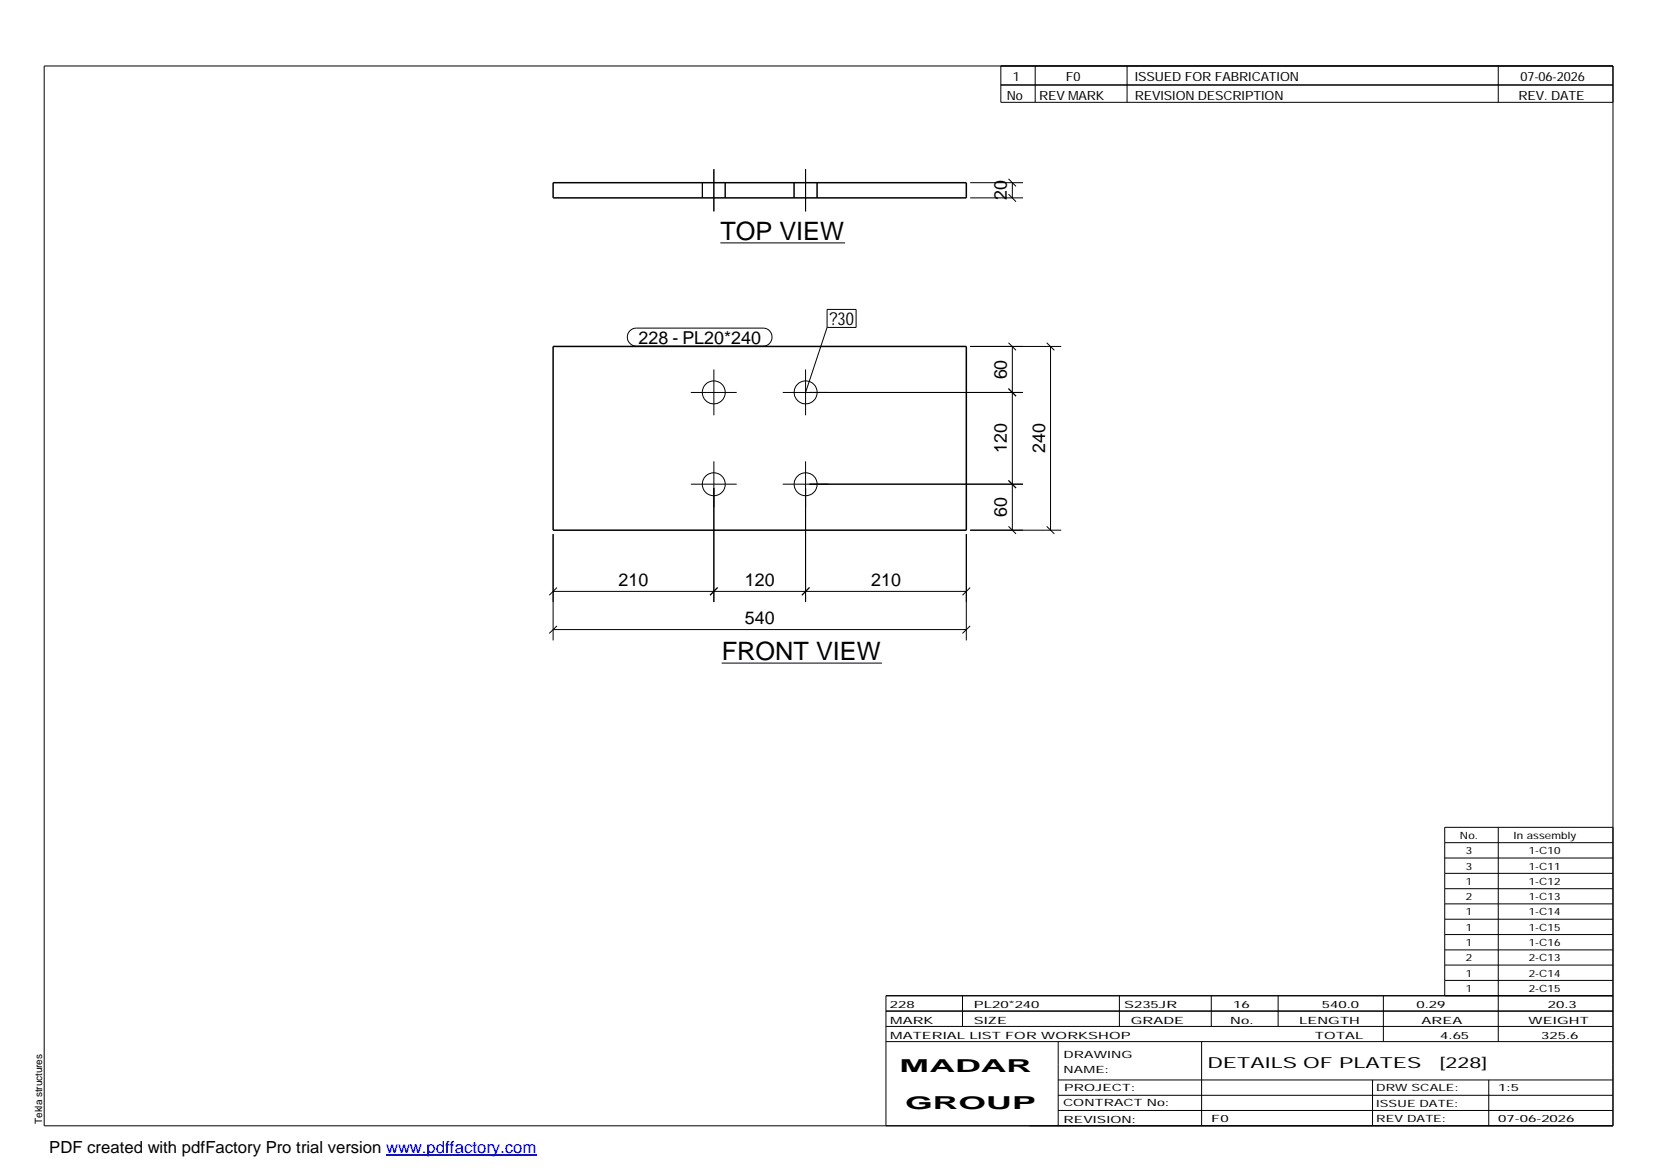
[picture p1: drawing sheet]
<svg xmlns="http://www.w3.org/2000/svg" width="420mm" height="297mm" viewBox="0 0 420 297" stroke-linecap="round" stroke-linejoin="round" font-family="sans-serif">
<g fill="none" stroke="#000" stroke-width=".25">
<path d="M11.2 16.7h398.3v269.1h-398.3zM254.1 16.7v9.3h155.4M262.8 16.7v9.3M286.1 16.7v9.3M380.4 16.7v9.3M254.1 21.6h155.4M178.3 46.4v3.8M181.2 43v10.7M184.1 46.4v3.8M201.6 46.4v3.8M204.5 43v10.7M207.4 46.4v3.8"/>
<path d="M246.3 50.2h13.4M246.3 46.4h13.4M256 49.3l1.9 1.9M256 45.4l1.9 1.9M257 46.4v3.8M182.9 61.7h31.6M210 78.6h7.3v4.5h-7.3zM159.9 84l.8-.5 .8-.2h32.3a2.29 2.29 0 0 1 2.2 2.3 2.29 2.29 0 0 1-2.2 2.3h-32.3a2.27 2.27 0 0 1-2.1-1.4 2.27 2.27 0 0 1 .5-2.5zM175.4 99.6h11.6M181.2 93.8v11.6M198.7 99.6h61M204.5 93.8v11.6"/>
<path d="M210 83.1l-5.5 16.5M246.3 88h23.1M256 98.7l1.9 1.9M256 87l1.9 1.9M257 88v46.6M265.7 87l2 1.9M266.7 88v46.6M181.2 117.1v35.8M204.5 117.1v35.8M140.4 135.6v27M175.4 122.9h11.6M198.7 122.9h61"/>
<path d="M245.3 135.6v27M246.3 134.6h23.1M256 133.6l1.9 1.9M256 122l1.9 1.9M265.7 133.6l2 1.9M140.4 159.8h104.9M140.4 150.1h104.9M141.4 158.9l-2 1.9M141.4 149.2l-2 1.9M182.2 149.2l-1.9 1.9M205.5 149.2l-1.9 1.9M246.3 158.9l-2 1.9"/>
<path d="M246.3 149.2l-2 1.9M183.2 168.3h40.7M366.8 213.9h42.7M366.8 217.8h42.7M380.4 210v54.4M409.5 210h-42.7v42.8M366.8 221.7h42.7M366.8 225.6h42.7M366.8 229.5h42.7M366.8 233.4h42.7M366.8 237.3h42.7M224.9 256.7h184.6"/>
<path d="M244.3 252.8v7.8M284.2 252.8v7.8M307.5 252.8v7.8M324.5 252.8v7.8M351.2 252.8v11.6M366.8 241.2h42.7M366.8 245h42.7M366.8 248.9h42.7M409.5 252.8h-184.6v33M224.9 264.4h184.6M224.9 260.6h184.6M268.6 264.4v21.4"/>
<path d="M268.6 274.2h140.9M268.6 278.1h140.9M305.1 264.4v21.4M348.4 274.2v11.6M378 274.2v11.6M268.6 281.9h140.9"/>
<circle cx="181.2" cy="99.6" r="2.91"/>
<circle cx="204.5" cy="99.6" r="2.93"/>
<circle cx="181.2" cy="122.9" r="2.91"/>
<circle cx="204.5" cy="122.9" r="2.93"/>
</g>
<path d="M140.4 46.4h104.9v3.8h-104.9zM140.4 88h104.9v46.6h-104.9z" fill="none" stroke="#000" stroke-width=".38"/>
<path d="M98 293.3h38.2" fill="none" stroke="#00f" stroke-width=".3"/>
<g font-size="6.4">
<text x="182.9" y="60.9">TOP VIEW</text>
<text x="183.2" y="167.6">FRONT VIEW</text>
</g>
<g font-size="4.5">
<text x="255.6" y="50.8" transform="rotate(-90 255.6 50.8)">20</text>
<text x="210.6" y="82.5">?30</text>
<text x="162.1" y="87.3">228 - PL20*240</text>
<text x="255.6" y="96.3" transform="rotate(-90 255.6 96.3)">60</text>
<text x="255.6" y="115" transform="rotate(-90 255.6 115)">120</text>
<text x="265.3" y="115" transform="rotate(-90 265.3 115)">240</text>
<text x="255.6" y="131.3" transform="rotate(-90 255.6 131.3)">60</text>
<text x="157" y="148.7">210</text>
<text x="189.1" y="148.7">120</text>
<text x="221.1" y="148.7">210</text>
<text x="189.1" y="158.4">540</text>
<text x="228.4" y="272.3">MADAR</text>
<text x="229.8" y="281.6">GROUP</text>
</g>
<text font-size="4.2" x="12.5" y="292.7">PDF created with pdfFactory Pro trial version www.pdffactory.com</text>
<g font-size="3.9">
<text x="306.5" y="271.3">DETAILS OF PLATES</text>
<text x="365.4" y="271.3">[228]</text>
</g>
<g font-size="3.2">
<text x="257.1" y="20.5">1</text>
<text x="270.6" y="20.5">F0</text>
<text x="288.1" y="20.5">ISSUED FOR FABRICATION</text>
<text x="386" y="20.5">07-06-2026</text>
<text x="255.6" y="25.5">No</text>
<text x="263.8" y="25.5">REV MARK</text>
<text x="288.1" y="25.5">REVISION DESCRIPTION</text>
<text x="385.5" y="25.5">REV. DATE</text>
</g>
<g font-size="2.5">
<text x="370.6" y="213">No.</text>
<text x="384.3" y="213">In assembly</text>
<text x="372.1" y="216.9">3</text>
<text x="372.1" y="220.8">3</text>
<text x="388.1" y="216.9">1-C10</text>
<text x="388.1" y="220.8">1-C11</text>
<text x="372.1" y="224.6">1</text>
<text x="388.1" y="224.6">1-C12</text>
<text x="372.1" y="228.5">2</text>
<text x="372.1" y="232.4">1</text>
<text x="388.1" y="228.5">1-C13</text>
<text x="388.1" y="232.4">1-C14</text>
<text x="372.1" y="236.3">1</text>
<text x="388.1" y="236.3">1-C15</text>
<text x="372.1" y="240.2">1</text>
<text x="372.1" y="244.1">2</text>
<text x="388.1" y="240.2">1-C16</text>
<text x="388.1" y="244.1">2-C13</text>
<text x="372.1" y="247.9">1</text>
<text x="372.1" y="251.8">1</text>
<text x="388.1" y="247.9">2-C14</text>
<text x="388.1" y="251.8">2-C15</text>
<text x="225.9" y="255.9">228</text>
<text x="247.3" y="255.9">PL20*240</text>
<text x="285.4" y="255.9">S235JR</text>
<text x="313.1" y="255.9">16</text>
<text x="335.6" y="255.9">540.0</text>
<text x="359.6" y="255.9">0.29</text>
<text x="392.9" y="255.9">20.3</text>
<text x="226" y="263.7">MATERIAL LIST FOR WORKSHOP</text>
<text x="226" y="259.9">MARK</text>
<text x="247.2" y="259.9">SIZE</text>
<text x="287.1" y="259.9">GRADE</text>
<text x="312.3" y="259.9">No.</text>
<text x="329.8" y="259.9">LENGTH</text>
<text x="333.8" y="263.7">TOTAL</text>
<text x="360.9" y="259.9">AREA</text>
<text x="365.6" y="263.7">4.65</text>
<text x="388.1" y="259.9">WEIGHT</text>
<text x="391.3" y="263.7">325.6</text>
<text x="270" y="268.5">DRAWING</text>
<text x="270" y="272.5">NAME:</text>
<text x="269.9" y="280.9">CONTRACT No:</text>
<text x="270.2" y="277">PROJECT:</text>
<text x="349.4" y="277.1">DRW SCALE:</text>
<text x="349.4" y="281">ISSUE DATE:</text>
<text x="380.4" y="277.1">1:5</text>
<text x="10.7" y="285.4" transform="rotate(-90 10.7 285.4)">Tekla structures</text>
<text x="270" y="285">REVISION:</text>
<text x="307.5" y="284.8">F0</text>
<text x="349.4" y="284.8">REV DATE:</text>
<text x="380.4" y="284.8">07-06-2026</text>
</g>
</svg>
